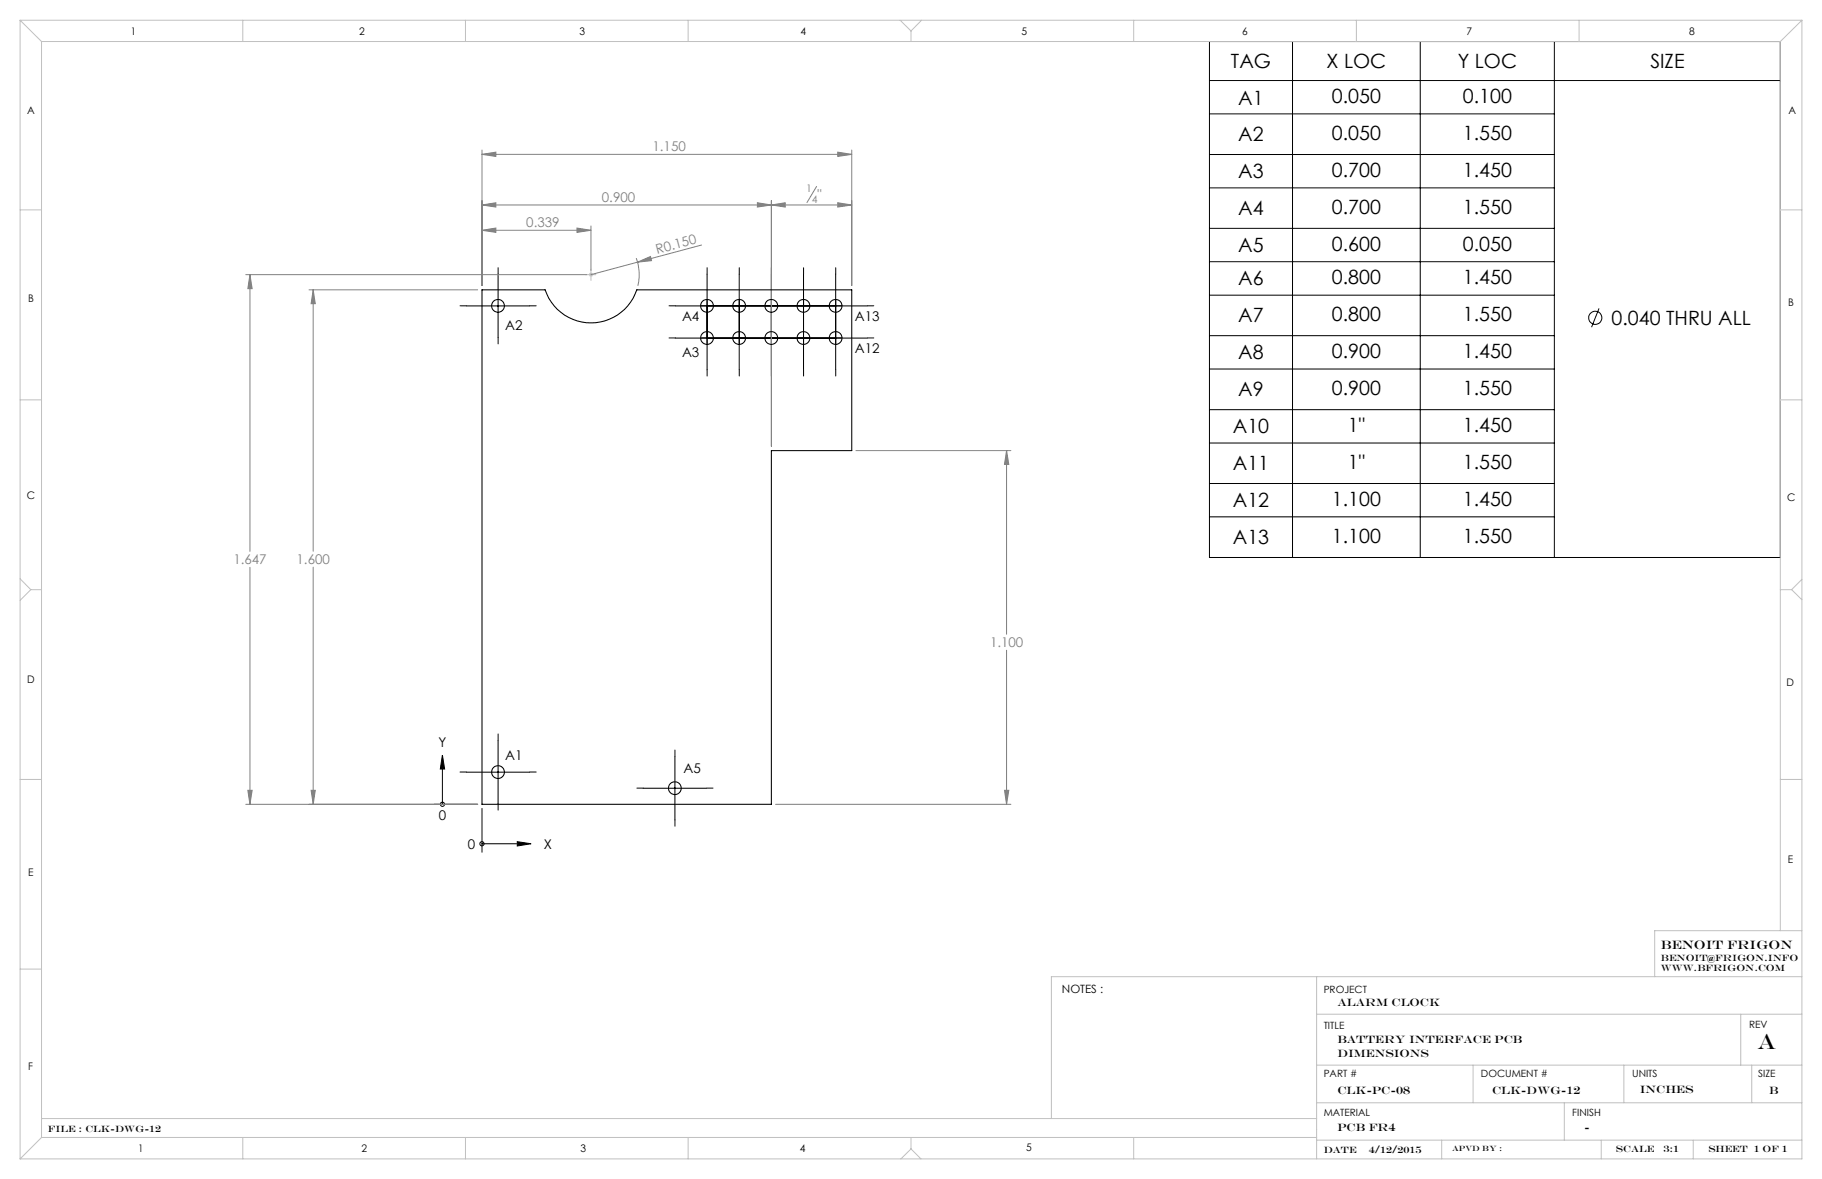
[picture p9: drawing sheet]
<svg xmlns="http://www.w3.org/2000/svg" width="432mm" height="279mm" viewBox="0 0 432 279" stroke-linecap="round" stroke-linejoin="round" font-family="sans-serif">
<g fill="none" stroke="#000" stroke-width=".24">
<path d="M286.6 9.8h135.3v122.3h-135.3zM286.6 19.1h135.3M306.3 9.8v122.3M336.6 9.8v122.3M368.4 9.8v122.3M286.6 27h81.8M286.6 36.6h81.8M286.6 44.5h81.8M286.6 54.1h81.8M110.5 72.5h15M118 65v15M160.1 72.5h45.4"/>
<path d="M167.6 65v22.6M175.2 65v22.6M182.8 65v22.6M190.4 65v22.6M198 65v22.6M286.6 62h81.8M286.6 70h81.8M286.6 79.6h81.8M379 73.1l-1.8 4.4M160.1 80.1h45.4M286.6 87.5h81.8M286.6 97.1h81.8"/>
<path d="M286.6 105h81.8M286.6 114.6h81.8M286.6 122.5h81.8M104.8 178.9l.6 3.3h-1zM118 175.5v15M159.9 179.3v15M102.9 190.6h10.3M104.8 182.2v8.4M110.5 183h15M114.2 191.6v10.4M114.2 200h8.4M122.6 199.5l3.3 .5-3.3 .5z"/>
<path d="M152.4 186.8h15"/>
<circle cx="378.1" cy="75.3" r="1.55"/>
<circle cx="104.9" cy="190.6" r=".49"/>
<circle cx="114.2" cy="200" r=".5"/>
</g>
<g fill="none" stroke="#c0c0c0" stroke-width=".24">
<path d="M4.8 4.8l5 5M4.8 4.8h422.2M4.8 4.8v269.8M9.8 9.8h412.1M9.8 9.8v259.8M57.5 4.8v5M110.3 4.8v5M163.1 4.8v5M213.3 4.8l2.6 2.5M215.9 7.3v2.5M218.4 4.8l-2.5 2.5M268.7 4.8v5"/>
<path d="M321.5 4.8v5M374.2 4.8v5M421.9 9.8v210.8M427 4.8l-5.1 5M427 4.8v269.8h-422.2M4.8 49.7h5M421.9 49.7h5.1M138.7 65.1h2.5M139.7 64.7l.7 .7M140.1 63.7v2.8M140.4 64.7l-.7 .7M4.8 94.8h5"/>
<path d="M421.9 94.8h5.1M4.8 137.2l2.5 2.5M7.3 139.7l-2.5 2.6M7.3 139.7h2.5M421.9 139.7h2.7M424.6 139.7l2.4 2.4M427 137.3l-2.4 2.4M4.8 184.7h5M421.9 184.7h5.1M4.8 229.7h5M312 231.5v43.1M427 231.5h-177.8v33.6"/>
<path d="M427 220.6h-34.9v10.9M312 240.3h115M312 252.4h115M349.1 252.4v8.9M384.8 252.4v8.9M412.5 240.3v12.1M415.1 252.4v8.9M9.8 265.1h302.2M9.8 269.6l-5 5M9.8 269.6h302.2M57.5 269.6v5M110.3 269.6v5"/>
<path d="M163.1 269.6v5M215.9 272.3l-2.4 2.3M215.9 272.3l2.4 2.3M215.9 269.6v2.7M268.7 269.6v5M312 270.2h115M312 261.3h115M341.7 270.2v4.4M370.7 261.3v8.9M379.5 270.2v4.4M401.3 270.2v4.4"/>
</g>
<g fill="none" stroke="#808080" stroke-width=".24">
<path d="M114.2 35.6v32.1M114.2 36.6h87.7M114.2 36.6l3.3-.5v1zM198.5 36.1l3.4 .5-3.4 .5zM201.9 35.6v32.1M114.2 48.6h87.7M114.2 54.6h25.9M114.2 48.6l3.3-.6v1.1zM114.2 54.6l3.3-.6v1.1zM136.7 54l3.4 .6-3.4 .5zM140.1 53.6v10.5M166.3 58.1l-26.2 7"/>
<path d="M179.5 48l3.3 .6-3.3 .5zM182.8 48.6l3.3-.6v1.1zM182.8 47.6v58.2M193.5 44.2l-2.3 3.8M198.5 48l3.4 .6-3.4 .5zM58.2 65.1h80.9M59.2 65.1l.6 3.3h-1.1zM59.2 65.1v65.6M73.2 68.7h40M74.2 68.7v61.9M74.2 68.7l.5 3.3h-1zM150.8 61.2a11.2 11.2 0 0 1 .4 6.5"/>
<path d="M151.1 62.1l3.1-1.3 .2 1zM202.8 106.8h36.8M238.5 106.8l.6 3.3h-1zM238.5 106.8v43.5M59.2 134.4v56.2M74.2 134.4v56.2M238.5 154.1v36.5M58.2 190.6h55M58.7 187.3h1.1l-.6 3.3zM73.7 187.3h1l-.5 3.3zM183.8 190.6h55.8M238.1 187.3h1l-.6 3.3z"/>
</g>
<g fill="none" stroke="#000" stroke-width=".24" stroke-dasharray="15.2 1.3 1.3 1.3">
<path d="M110.5 72.5h-1.5M118 65v-1.6M118 80v1.5M125.5 72.5h1.6M160.1 72.5h-1.5M167.6 72.6v-1.5M167.6 65v-1.6M167.6 80v1.5M167.7 72.5h-1.5M175.1 72.5h1.5M175.2 72.6v-1.5M175.2 65v-1.6"/>
<path d="M175.2 80v1.5M175.3 72.5h-1.5M182.7 72.5h1.5M182.8 72.6v-1.5M182.8 65v-1.6M182.8 80v1.5M182.9 72.5h-1.5M190.3 72.5h1.5M190.4 72.6v-1.5M190.4 65v-1.6M190.4 80v1.5M190.6 72.5h-1.6"/>
<path d="M197.9 72.5h1.6M198.1 72.6v-1.5M198.1 65v-1.6M198.1 80v1.5M205.6 72.5h1.5M160.1 80.1h-1.5M167.6 87.6v1.5M167.7 80.1h-1.5M175.1 80.1h1.5M175.2 87.6v1.5M175.3 80.1h-1.5M182.7 80.1h1.5"/>
<path d="M182.8 87.6v1.5M182.9 80.1h-1.5M190.3 80.1h1.5M190.4 87.6v1.5M190.6 80.1h-1.6M197.9 80.1h1.6M198.1 87.6v1.5M205.6 80.1h1.5M118 175.5v-1.6M160 179.3v-1.6M110.5 183h-1.5M118 190.5v1.5"/>
<path d="M125.5 183h1.6M152.5 186.8h-1.6M160 194.3v1.5M167.5 186.8h1.5"/>
</g>
<path d="M122.6 199.5l3.3 .5-3.3 .5zM104.8 178.9l.6 3.3h-1z" fill="#000"/>
<g fill="#808080">
<path d="M151.1 62.1l3.1-1.3 .2 1z"/>
<path d="M74.2 68.7l.5 3.3h-1zM73.7 187.3h1l-.5 3.3zM114.2 36.6l3.3-.5v1zM198.5 36.1l3.4 .5-3.4 .5zM238.1 187.3h1l-.6 3.3zM238.5 106.8l.6 3.3h-1zM182.8 48.6l3.3-.6v1.1zM198.5 48l3.4 .6-3.4 .5zM114.2 48.6l3.3-.6v1.1zM179.5 48l3.3 .6-3.3 .5zM59.2 65.1l.6 3.3h-1.1zM58.7 187.3h1.1l-.6 3.3zM136.7 54l3.4 .6-3.4 .5zM114.2 54.6l3.3-.6v1.1z"/>
</g>
<g fill="none" stroke="#000" stroke-width=".25">
<path d="M114.2 68.7h15a11.5 11.5 0 0 0 10.9 7.8 11.5 11.5 0 0 0 10.8-7.8h51v38.1h-19.1v83.8h-68.6z"/>
<circle cx="118" cy="72.5" r="1.53"/>
<circle cx="167.6" cy="72.5" r="1.53"/>
<circle cx="175.2" cy="72.5" r="1.53"/>
<circle cx="182.8" cy="72.5" r="1.53"/>
<circle cx="190.4" cy="72.5" r="1.53"/>
<circle cx="198" cy="72.5" r="1.53"/>
<circle cx="167.6" cy="80.1" r="1.53"/>
<circle cx="175.2" cy="80.1" r="1.53"/>
<circle cx="182.8" cy="80.1" r="1.53"/>
<circle cx="190.4" cy="80.1" r="1.53"/>
<circle cx="198" cy="80.1" r="1.53"/>
<circle cx="118" cy="183" r="1.53"/>
<circle cx="159.9" cy="186.8" r="1.53"/>
</g>
<text font-size="5.1" x="416.5" y="248.6">A</text>
<g font-size="4.7">
<text x="291.7" y="16.1">TAG</text>
<text x="314.4" y="16.1">X LOC</text>
<text x="345.5" y="16.1">Y LOC</text>
<text x="391.1" y="16.1">SIZE</text>
<text x="293.5" y="24.8">A1</text>
<text x="315.6" y="24.5">0.050</text>
<text x="346.7" y="24.5">0.100</text>
<text x="293.5" y="33.5">A2</text>
<text x="315.6" y="33.2">0.050</text>
<text x="346.7" y="33.2">1.550</text>
<text x="315.6" y="42">0.700</text>
<text x="346.7" y="42">1.450</text>
<text x="293.5" y="42.2">A3</text>
<text x="293.5" y="51">A4</text>
<text x="315.6" y="50.7">0.700</text>
<text x="346.7" y="50.7">1.550</text>
<text x="293.5" y="59.7">A5</text>
<text x="315.6" y="59.5">0.600</text>
<text x="346.7" y="59.5">0.050</text>
<text x="293.5" y="67.6">A6</text>
<text x="315.6" y="67.4">0.800</text>
<text x="346.7" y="67.4">1.450</text>
<text x="293.5" y="76.4">A7</text>
<text x="315.6" y="76.1">0.800</text>
<text x="346.7" y="76.1">1.550</text>
<text x="381.9" y="77.1">0.040 THRU ALL</text>
<text x="293.5" y="85.2">A8</text>
<text x="315.6" y="84.9">0.900</text>
<text x="346.7" y="84.9">1.450</text>
<text x="293.5" y="93.9">A9</text>
<text x="315.6" y="93.7">0.900</text>
<text x="346.7" y="93.7">1.550</text>
<text x="292.2" y="102.7">A10</text>
<text x="319.4" y="102.4">1&quot;</text>
<text x="346.7" y="102.4">1.450</text>
<text x="292.2" y="111.4">A11</text>
<text x="319.4" y="111.2">1&quot;</text>
<text x="346.7" y="111.2">1.550</text>
<text x="315.6" y="119.9">1.100</text>
<text x="346.7" y="119.9">1.450</text>
<text x="292.2" y="120.2">A12</text>
<text x="292.2" y="129">A13</text>
<text x="315.6" y="128.7">1.100</text>
<text x="346.7" y="128.7">1.550</text>
</g>
<g font-size="3.2" fill="#808080">
<text x="154.6" y="35.9">1.150</text>
<text x="142.6" y="47.9">0.900</text>
<text x="193.8" y="47.2">&quot;</text>
<text x="124.7" y="53.9">0.339</text>
<text x="155.7" y="60.2" transform="rotate(-15 155.7 60.2)">R0.150</text>
<text x="55.3" y="133.7">1.647</text>
<text x="70.3" y="133.7">1.600</text>
<text x="234.6" y="153.4">1.100</text>
</g>
<g font-size="3.2">
<text x="161.6" y="76.1">A4</text>
<text x="202.6" y="76.1">A13</text>
<text x="119.7" y="78.1">A2</text>
<text x="202.6" y="83.7">A12</text>
<text x="161.6" y="84.6">A3</text>
<text x="103.9" y="177.1">Y</text>
<text x="119.7" y="180.1">A1</text>
<text x="162" y="183.1">A5</text>
<text x="104" y="194.3">0</text>
<text x="110.8" y="201.1">0</text>
<text x="128.9" y="201.1">X</text>
</g>
<text font-size="2.9" x="393.6" y="225">BENOIT FRIGON</text>
<text font-size="2.7" x="251.7" y="235.2">NOTES :</text>
<g font-size="2.6">
<text x="317" y="238.3">ALARM CLOCK</text>
<text x="317" y="247.1">Battery interface PCB</text>
<text x="317" y="250.4">Dimensions</text>
<text x="317" y="259.3">CLK-PC-08</text>
<text x="353.6" y="259.3">CLK-DWG-12</text>
<text x="388.6" y="259.1">INCHES</text>
<text x="419.3" y="259.2">B</text>
<text x="317" y="267.9">PCB FR4</text>
<text x="375.5" y="267.9">-</text>
</g>
<g font-size="2.5">
<text x="31" y="8.2">1</text>
<text x="85.1" y="8.2">2</text>
<text x="137.3" y="8.2">3</text>
<text x="189.7" y="8.2">4</text>
<text x="242.1" y="8.2">5</text>
<text x="294.4" y="8.2">6</text>
<text x="347.6" y="8.2">7</text>
<text x="400.3" y="8.2">8</text>
<text x="6.4" y="27">A</text>
<text x="423.8" y="27">A</text>
<text x="6.7" y="71.5">B</text>
<text x="423.8" y="72.5">B</text>
<text x="6.4" y="118.4">C</text>
<text x="423.5" y="118.6">C</text>
<text x="6.5" y="161.8">D</text>
<text x="423.4" y="162.7">D</text>
<text x="6.7" y="207.6">E</text>
<text x="423.7" y="204.6">E</text>
<text x="6.7" y="253.5">F</text>
<text x="32.7" y="273">1</text>
<text x="85.7" y="273">2</text>
<text x="137.6" y="273">3</text>
<text x="189.5" y="273">4</text>
<text x="243.2" y="272.9">5</text>
</g>
<g font-size="2.5" fill="#808080">
<text x="191" y="45.5">1</text>
<text x="192.4" y="48">4</text>
</g>
<g font-size="2.4">
<text x="313.7" y="235.2">PROJECT</text>
<text x="313.7" y="243.7">TITLE</text>
<text x="414.5" y="243.6">REV</text>
<text x="313.7" y="255.3">PART #</text>
<text x="351" y="255.3">DOCUMENT #</text>
<text x="386.8" y="255.3">UNITS</text>
<text x="416.7" y="255.3">SIZE</text>
<text x="313.7" y="264.6">MATERIAL</text>
<text x="372.6" y="264.6">FINISH</text>
</g>
<g font-size="2.2">
<text x="393.6" y="227.7">benoit@frigon.info</text>
<text x="393.6" y="230.2">www.bfrigon.com</text>
<text x="11.4" y="268.3">File : clk-dwg-12</text>
<text x="313.7" y="273.2">DATE</text>
<text x="324.4" y="273.2">4/12/2015</text>
<text x="383" y="273">SCALE</text>
<text x="394.2" y="273">3:1</text>
<text x="404.9" y="273">SHEET 1 OF 1</text>
</g>
<text font-size="1.8" x="344.1" y="272.8">APVD BY :</text>
</svg>
